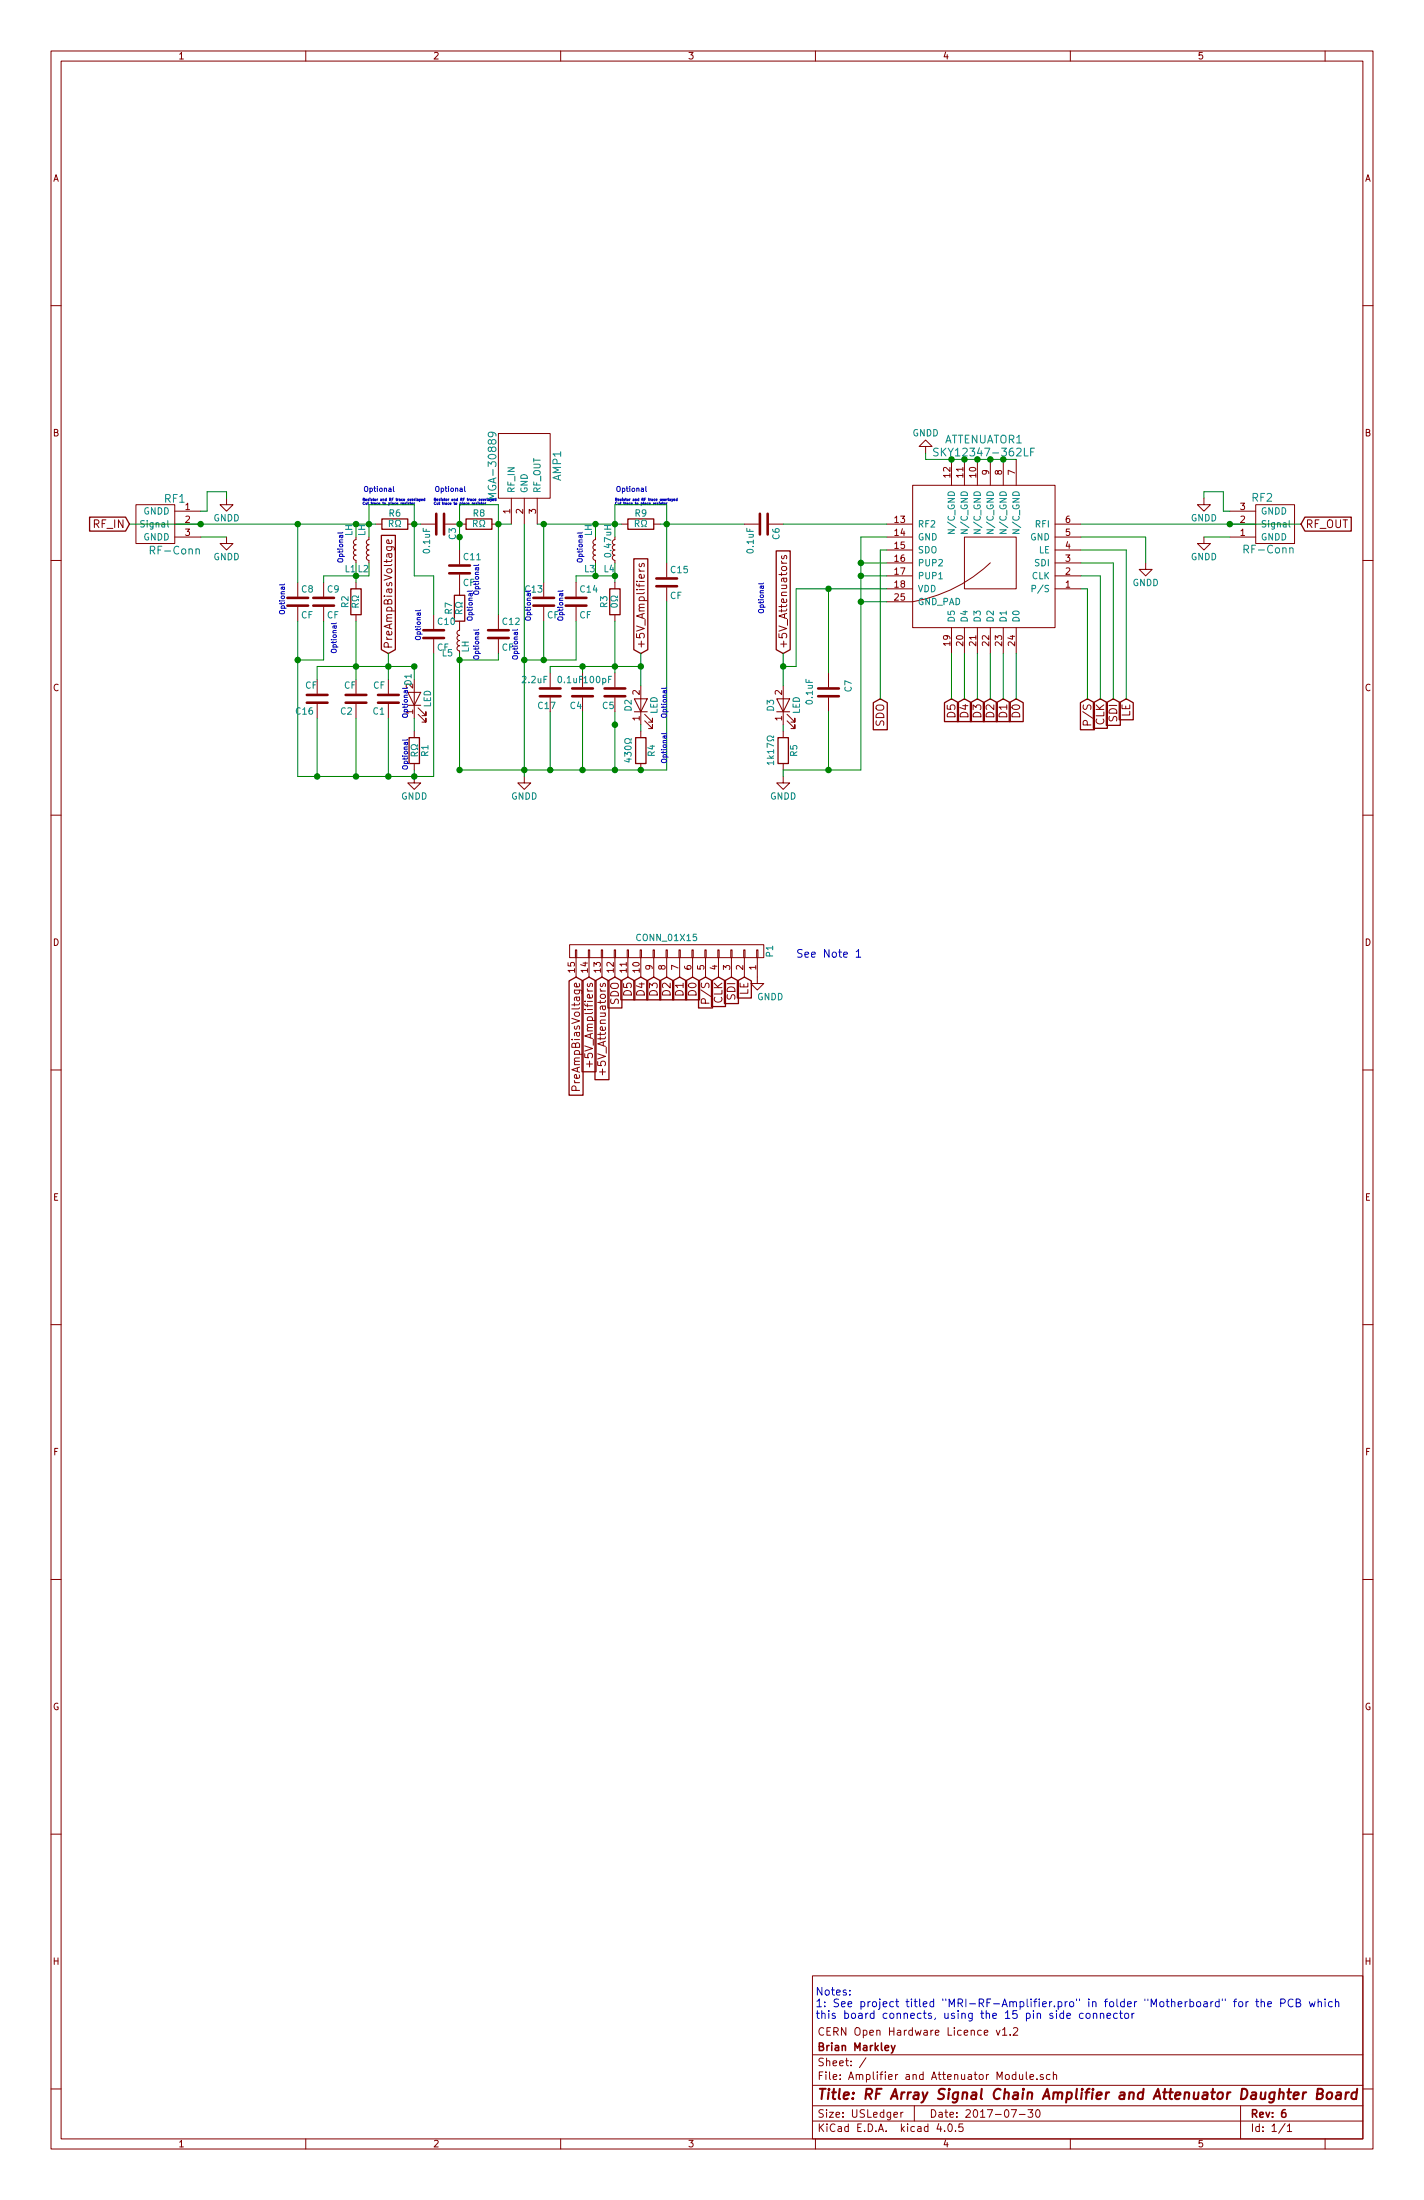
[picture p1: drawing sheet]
EESchema Schematic File Version 2
LIBS:power
LIBS:device
LIBS:transistors
LIBS:conn
LIBS:linear
LIBS:regul
LIBS:74xx
LIBS:cmos4000
LIBS:adc-dac
LIBS:memory
LIBS:xilinx
LIBS:microcontrollers
LIBS:dsp
LIBS:microchip
LIBS:analog_switches
LIBS:motorola
LIBS:texas
LIBS:intel
LIBS:audio
LIBS:interface
LIBS:digital-audio
LIBS:philips
LIBS:display
LIBS:cypress
LIBS:siliconi
LIBS:opto
LIBS:atmel
LIBS:contrib
LIBS:valves
LIBS:sky12347-362lf
LIBS:rf3376
LIBS:rf-conn
LIBS:Amplifier and Attenuator Module-cache
EELAYER 25 0
EELAYER END
$Descr USLedger 11000 17000 portrait
encoding utf-8
Sheet 1 1
Title "RF Array Signal Chain Amplifier and Attenuator Daughter Board"
Date "2017-07-30"
Rev "6"
Comp "Brian Markley"
Comment1 "CERN Open Hardware Licence v1.2"
Comment2 ""
Comment3 ""
Comment4 ""
$EndDescr
$Comp
L RF3376 AMP1
U 1 1
P 4050 3850
F 0 "AMP1" V 4300 4100 60  0000 C CNN
F 1 "MGA-30889" V 3800 4100 60  0000 C CNN
F 2 "TO_SOT_Packages_SMD:SOT89-3_Housing_Handsoldering" H 4050 3850 60  0001 C CNN
F 3 "" H 4050 3850 60  0001 C CNN
	1    4050 3850
	1    0    0    -1  
$EndComp
$Comp
L GNDD #PWR01
U 1 1
P 4050 6000
F 0 "#PWR01" H 4050 5750 50  0001 C CNN
F 1 "GNDD" H 4050 5850 50  0000 C CNN
F 2 "" H 4050 6000 50  0000 C CNN
F 3 "" H 4050 6000 50  0000 C CNN
	1    4050 6000
	1    0    0    -1  
$EndComp
$Comp
L C C6
U 1 1
P 5900 4050
F 0 "C6" H 5925 4150 50  0000 L CNN
F 1 "0.1uF" H 5925 3950 50  0000 L CNN
F 2 "Capacitors_SMD:C_1206_HandSoldering" H 5938 3900 50  0001 C CNN
F 3 "" H 5900 4050 50  0000 C CNN
	1    5900 4050
	0    1    1    0   
$EndComp
$Comp
L C C3
U 1 1
P 3400 4050
F 0 "C3" H 3425 4150 50  0000 L CNN
F 1 "0.1uF" H 3425 3950 50  0000 L CNN
F 2 "Capacitors_SMD:C_1206_HandSoldering" H 3438 3900 50  0001 C CNN
F 3 "" H 3400 4050 50  0000 C CNN
	1    3400 4050
	0    1    1    0   
$EndComp
Text GLabel 4950 5050 1    60   Input ~ 0
+5V_Amplifiers
$Comp
L SKY12347-362LF ATTENUATOR1
U 1 1
P 7650 4350
F 0 "ATTENUATOR1" H 7700 3400 60  0000 C CNN
F 1 "SKY12347-362LF" H 7700 3500 60  0000 C CNN
F 2 "Housings_DFN_QFN:QFN-24-1EP_4x4mm_Pitch0.5mm" H 7600 3600 60  0001 C CNN
F 3 "" H 7600 3600 60  0001 C CNN
	1    7650 4350
	-1   0    0    1   
$EndComp
$Comp
L GNDD #PWR02
U 1 1
P 6050 6000
F 0 "#PWR02" H 6050 5750 50  0001 C CNN
F 1 "GNDD" H 6050 5850 50  0000 C CNN
F 2 "" H 6050 6000 50  0000 C CNN
F 3 "" H 6050 6000 50  0000 C CNN
	1    6050 6000
	1    0    0    -1  
$EndComp
$Comp
L GNDD #PWR03
U 1 1
P 8850 4350
F 0 "#PWR03" H 8850 4100 50  0001 C CNN
F 1 "GNDD" H 8850 4200 50  0000 C CNN
F 2 "" H 8850 4350 50  0000 C CNN
F 3 "" H 8850 4350 50  0000 C CNN
	1    8850 4350
	1    0    0    -1  
$EndComp
$Comp
L C C7
U 1 1
P 6400 5350
F 0 "C7" V 6550 5350 50  0000 L CNN
F 1 "0.1uF" V 6250 5250 50  0000 L CNN
F 2 "Capacitors_SMD:C_1206_HandSoldering" H 6438 5200 50  0001 C CNN
F 3 "" H 6400 5350 50  0000 C CNN
	1    6400 5350
	1    0    0    -1  
$EndComp
Text GLabel 6050 5050 1    60   Input ~ 0
+5V_Attenuators
Text GLabel 8400 5400 3    60   Input ~ 0
P/S
Text GLabel 8500 5400 3    60   Input ~ 0
CLK
Text GLabel 8600 5400 3    60   Input ~ 0
SDI
Text GLabel 8700 5400 3    60   Input ~ 0
LE
Text GLabel 6800 5400 3    60   Input ~ 0
SDO
Text GLabel 3000 5050 1    60   Input ~ 0
PreAmpBiasVoltage
$Comp
L GNDD #PWR04
U 1 1
P 3200 6000
F 0 "#PWR04" H 3200 5750 50  0001 C CNN
F 1 "GNDD" H 3200 5850 50  0000 C CNN
F 2 "" H 3200 6000 50  0000 C CNN
F 3 "" H 3200 6000 50  0000 C CNN
	1    3200 6000
	1    0    0    -1  
$EndComp
$Comp
L GNDD #PWR05
U 1 1
P 7150 3500
F 0 "#PWR05" H 7150 3250 50  0001 C CNN
F 1 "GNDD" H 7150 3350 50  0000 C CNN
F 2 "" H 7150 3500 50  0000 C CNN
F 3 "" H 7150 3500 50  0000 C CNN
	1    7150 3500
	-1   0    0    1   
$EndComp
$Comp
L R R3
U 1 1
P 4750 4650
F 0 "R3" V 4830 4650 50  0000 C CNN
F 1 "0Ω" V 4750 4650 50  0000 C CNN
F 2 "Resistors_SMD:R_1206_HandSoldering" V 4680 4650 50  0001 C CNN
F 3 "" H 4750 4650 50  0000 C CNN
	1    4750 4650
	-1   0    0    1   
$EndComp
$Comp
L R R2
U 1 1
P 2750 4650
F 0 "R2" V 2830 4650 50  0000 C CNN
F 1 "RΩ" V 2750 4650 50  0000 C CNN
F 2 "Resistors_SMD:R_1206_HandSoldering" V 2680 4650 50  0001 C CNN
F 3 "" H 2750 4650 50  0000 C CNN
	1    2750 4650
	-1   0    0    1   
$EndComp
$Comp
L L_Small L4
U 1 1
P 4750 4250
F 0 "L4" H 4750 4400 50  0000 L CNN
F 1 "0.47uH" V 4800 4050 50  0000 L CNN
F 2 "User:Inductor" H 4750 4250 50  0001 C CNN
F 3 "" H 4750 4250 50  0000 C CNN
	1    4750 4250
	-1   0    0    1   
$EndComp
$Comp
L L_Small L3
U 1 1
P 4600 4250
F 0 "L3" H 4600 4400 50  0000 L CNN
F 1 "LH" V 4650 4050 50  0000 L CNN
F 2 "Resistors_SMD:R_0805_HandSoldering" H 4600 4250 50  0001 C CNN
F 3 "" H 4600 4250 50  0000 C CNN
	1    4600 4250
	-1   0    0    1   
$EndComp
$Comp
L L_Small L2
U 1 1
P 2850 4250
F 0 "L2" H 2850 4400 50  0000 L CNN
F 1 "LH" V 2900 4050 50  0000 L CNN
F 2 "User:Inductor" H 2850 4250 50  0001 C CNN
F 3 "" H 2850 4250 50  0000 C CNN
	1    2850 4250
	-1   0    0    1   
$EndComp
$Comp
L L_Small L1
U 1 1
P 2750 4250
F 0 "L1" H 2750 4400 50  0000 L CNN
F 1 "LH" V 2800 4050 50  0000 L CNN
F 2 "Resistors_SMD:R_0805_HandSoldering" H 2750 4250 50  0001 C CNN
F 3 "" H 2750 4250 50  0000 C CNN
	1    2750 4250
	-1   0    0    1   
$EndComp
$Comp
L R R1
U 1 1
P 3200 5800
F 0 "R1" V 3280 5800 50  0000 C CNN
F 1 "RΩ" V 3200 5800 50  0000 C CNN
F 2 "Resistors_SMD:R_1206_HandSoldering" V 3130 5800 50  0001 C CNN
F 3 "" H 3200 5800 50  0000 C CNN
	1    3200 5800
	1    0    0    -1  
$EndComp
$Comp
L R R4
U 1 1
P 4950 5800
F 0 "R4" V 5030 5800 50  0000 C CNN
F 1 "430Ω" V 4850 5800 50  0000 C CNN
F 2 "Resistors_SMD:R_1206_HandSoldering" V 4880 5800 50  0001 C CNN
F 3 "" H 4950 5800 50  0000 C CNN
	1    4950 5800
	1    0    0    -1  
$EndComp
Text GLabel 7850 5400 3    60   Input ~ 0
D0
Text GLabel 7750 5400 3    60   Input ~ 0
D1
Text GLabel 7650 5400 3    60   Input ~ 0
D2
Text GLabel 7550 5400 3    60   Input ~ 0
D3
Text GLabel 7450 5400 3    60   Input ~ 0
D4
Text GLabel 7350 5400 3    60   Input ~ 0
D5
$Comp
L C C2
U 1 1
P 2750 5400
F 0 "C2" H 2775 5500 50  0000 L CNN
F 1 "CF" H 2750 5300 50  0000 L CNN
F 2 "Capacitors_SMD:C_1206_HandSoldering" H 2788 5250 50  0001 C CNN
F 3 "" H 2750 5400 50  0000 C CNN
	1    2750 5400
	-1   0    0    1   
$EndComp
$Comp
L C C1
U 1 1
P 3000 5400
F 0 "C1" H 3025 5500 50  0000 L CNN
F 1 "CF" H 3025 5300 50  0000 L CNN
F 2 "Capacitors_SMD:C_1206_HandSoldering" H 3038 5250 50  0001 C CNN
F 3 "" H 3000 5400 50  0000 C CNN
	1    3000 5400
	-1   0    0    1   
$EndComp
Text GLabel 4550 7550 3    60   Input ~ 0
+5V_Amplifiers
Text GLabel 4650 7550 3    60   Input ~ 0
+5V_Attenuators
Text GLabel 5450 7550 3    60   Input ~ 0
P/S
Text GLabel 5550 7550 3    60   Input ~ 0
CLK
Text GLabel 5650 7550 3    60   Input ~ 0
SDI
Text GLabel 5750 7550 3    60   Input ~ 0
LE
Text GLabel 4750 7550 3    60   Input ~ 0
SDO
Text GLabel 4450 7550 3    60   Input ~ 0
PreAmpBiasVoltage
Text GLabel 5350 7550 3    60   Input ~ 0
D0
Text GLabel 5250 7550 3    60   Input ~ 0
D1
Text GLabel 5150 7550 3    60   Input ~ 0
D2
Text GLabel 5050 7550 3    60   Input ~ 0
D3
Text GLabel 4950 7550 3    60   Input ~ 0
D4
Text GLabel 4850 7550 3    60   Input ~ 0
D5
$Comp
L GNDD #PWR06
U 1 1
P 5850 7550
F 0 "#PWR06" H 5850 7300 50  0001 C CNN
F 1 "GNDD" H 5950 7400 50  0000 C CNN
F 2 "" H 5850 7550 50  0000 C CNN
F 3 "" H 5850 7550 50  0000 C CNN
	1    5850 7550
	1    0    0    -1  
$EndComp
$Comp
L CONN_01X15 P1
U 1 1
P 5150 7350
F 0 "P1" H 5150 8150 50  0000 C CNN
F 1 "CONN_01X15" V 5250 7350 50  0000 C CNN
F 2 "Pin_Headers:Pin_Header_Angled_1x15_Pitch2.54mm" H 5150 7350 50  0001 C CNN
F 3 "" H 5150 7350 50  0000 C CNN
	1    5150 7350
	0    1    -1   0   
$EndComp
$Comp
L LED D1
U 1 1
P 3200 5400
F 0 "D1" H 3350 5450 50  0000 C CNN
F 1 "LED" H 3200 5300 50  0000 C CNN
F 2 "LEDs:LED_1206" H 3200 5400 50  0001 C CNN
F 3 "" H 3200 5400 50  0000 C CNN
	1    3200 5400
	0    -1   -1   0   
$EndComp
$Comp
L LED D2
U 1 1
P 4950 5450
F 0 "D2" H 4950 5550 50  0000 C CNN
F 1 "LED" H 4950 5350 50  0000 C CNN
F 2 "LEDs:LED_1206" H 4950 5450 50  0001 C CNN
F 3 "" H 4950 5450 50  0000 C CNN
	1    4950 5450
	0    -1   -1   0   
$EndComp
$Comp
L LED D3
U 1 1
P 6050 5450
F 0 "D3" H 6050 5550 50  0000 C CNN
F 1 "LED" H 6050 5350 50  0000 C CNN
F 2 "LEDs:LED_1206" H 6050 5450 50  0001 C CNN
F 3 "" H 6050 5450 50  0000 C CNN
	1    6050 5450
	0    -1   -1   0   
$EndComp
$Comp
L RF-Conn RF1
U 1 1
P 1350 4050
F 0 "RF1" H 1350 4250 60  0000 C CNN
F 1 "RF-Conn" H 1350 3850 60  0000 C CNN
F 2 "User:SMAEdge" H 1550 4050 60  0001 C CNN
F 3 "" H 1550 4050 60  0001 C CNN
	1    1350 4050
	1    0    0    -1  
$EndComp
$Comp
L RF-Conn RF2
U 1 1
P 9700 4050
F 0 "RF2" H 9650 3850 60  0000 C CNN
F 1 "RF-Conn" H 9600 4250 60  0000 C CNN
F 2 "User:SMAEdge" H 9900 4050 60  0001 C CNN
F 3 "" H 9900 4050 60  0001 C CNN
	1    9700 4050
	-1   0    0    1   
$EndComp
$Comp
L GNDD #PWR07
U 1 1
P 9300 3850
F 0 "#PWR07" H 9300 3600 50  0001 C CNN
F 1 "GNDD" H 9300 3700 50  0000 C CNN
F 2 "" H 9300 3850 50  0000 C CNN
F 3 "" H 9300 3850 50  0000 C CNN
	1    9300 3850
	1    0    0    -1  
$EndComp
$Comp
L GNDD #PWR08
U 1 1
P 9300 4150
F 0 "#PWR08" H 9300 3900 50  0001 C CNN
F 1 "GNDD" H 9300 4000 50  0000 C CNN
F 2 "" H 9300 4150 50  0000 C CNN
F 3 "" H 9300 4150 50  0000 C CNN
	1    9300 4150
	1    0    0    -1  
$EndComp
$Comp
L GNDD #PWR09
U 1 1
P 1750 3850
F 0 "#PWR09" H 1750 3600 50  0001 C CNN
F 1 "GNDD" H 1750 3700 50  0000 C CNN
F 2 "" H 1750 3850 50  0000 C CNN
F 3 "" H 1750 3850 50  0000 C CNN
	1    1750 3850
	1    0    0    -1  
$EndComp
$Comp
L GNDD #PWR010
U 1 1
P 1750 4150
F 0 "#PWR010" H 1750 3900 50  0001 C CNN
F 1 "GNDD" H 1750 4000 50  0000 C CNN
F 2 "" H 1750 4150 50  0000 C CNN
F 3 "" H 1750 4150 50  0000 C CNN
	1    1750 4150
	1    0    0    -1  
$EndComp
$Comp
L L_Small L5
U 1 1
P 3550 4950
F 0 "L5" H 3600 5050 50  0000 L CNN
F 1 "LH" V 3500 4950 50  0000 L CNN
F 2 "Resistors_SMD:R_0805_HandSoldering" H 3550 4950 50  0001 C CNN
F 3 "" H 3550 4950 50  0000 C CNN
	1    3550 4950
	-1   0    0    1   
$EndComp
$Comp
L R R7
U 1 1
P 3550 4700
F 0 "R7" V 3630 4700 50  0000 C CNN
F 1 "RΩ" V 3550 4700 50  0000 C CNN
F 2 "Resistors_SMD:R_1206_HandSoldering" V 3480 4700 50  0001 C CNN
F 3 "" H 3550 4700 50  0000 C CNN
	1    3550 4700
	-1   0    0    1   
$EndComp
$Comp
L C C11
U 1 1
P 3550 4400
F 0 "C11" H 3575 4500 50  0000 L CNN
F 1 "CF" H 3575 4300 50  0000 L CNN
F 2 "Capacitors_SMD:C_1206_HandSoldering" H 3588 4250 50  0001 C CNN
F 3 "" H 3550 4400 50  0000 C CNN
	1    3550 4400
	1    0    0    -1  
$EndComp
$Comp
L R R8
U 1 1
P 3700 4050
F 0 "R8" V 3780 4050 50  0000 C CNN
F 1 "RΩ" V 3700 4050 50  0000 C CNN
F 2 "Resistors_SMD:R_1206_HandSoldering" V 3630 4050 50  0001 C CNN
F 3 "" H 3700 4050 50  0000 C CNN
	1    3700 4050
	0    -1   -1   0   
$EndComp
Text Notes 3350 3900 0    20   ~ 0
Resistor and RF trace overlayed\nCut trace to place resistor
$Comp
L C C12
U 1 1
P 3850 4900
F 0 "C12" H 3875 5000 50  0000 L CNN
F 1 "CF" H 3875 4800 50  0000 L CNN
F 2 "Capacitors_SMD:C_1206_HandSoldering" H 3888 4750 50  0001 C CNN
F 3 "" H 3850 4900 50  0000 C CNN
	1    3850 4900
	1    0    0    -1  
$EndComp
$Comp
L C C13
U 1 1
P 4200 4650
F 0 "C13" H 4050 4750 50  0000 L CNN
F 1 "CF" H 4225 4550 50  0000 L CNN
F 2 "Capacitors_SMD:C_1206_HandSoldering" H 4238 4500 50  0001 C CNN
F 3 "" H 4200 4650 50  0000 C CNN
	1    4200 4650
	1    0    0    -1  
$EndComp
$Comp
L C C4
U 1 1
P 4500 5350
F 0 "C4" H 4400 5250 50  0000 L CNN
F 1 "0.1uF" H 4300 5450 50  0000 L CNN
F 2 "Capacitors_SMD:C_1206_HandSoldering" H 4538 5200 50  0001 C CNN
F 3 "" H 4500 5350 50  0000 C CNN
	1    4500 5350
	1    0    0    -1  
$EndComp
$Comp
L C C5
U 1 1
P 4750 5350
F 0 "C5" H 4650 5250 50  0000 L CNN
F 1 "100pF" H 4500 5450 50  0000 L CNN
F 2 "Capacitors_SMD:C_1206_HandSoldering" H 4788 5200 50  0001 C CNN
F 3 "" H 4750 5350 50  0000 C CNN
	1    4750 5350
	1    0    0    -1  
$EndComp
$Comp
L R R5
U 1 1
P 6050 5800
F 0 "R5" V 6130 5800 50  0000 C CNN
F 1 "1k17Ω" V 5950 5800 50  0000 C CNN
F 2 "Resistors_SMD:R_1206_HandSoldering" V 5980 5800 50  0001 C CNN
F 3 "" H 6050 5800 50  0000 C CNN
	1    6050 5800
	1    0    0    -1  
$EndComp
$Comp
L R R9
U 1 1
P 4950 4050
F 0 "R9" V 5030 4050 50  0000 C CNN
F 1 "RΩ" V 4950 4050 50  0000 C CNN
F 2 "Resistors_SMD:R_1206_HandSoldering" V 4880 4050 50  0001 C CNN
F 3 "" H 4950 4050 50  0000 C CNN
	1    4950 4050
	0    -1   -1   0   
$EndComp
$Comp
L C C15
U 1 1
P 5150 4500
F 0 "C15" H 5175 4600 50  0000 L CNN
F 1 "CF" H 5175 4400 50  0000 L CNN
F 2 "Capacitors_SMD:C_1206_HandSoldering" H 5188 4350 50  0001 C CNN
F 3 "" H 5150 4500 50  0000 C CNN
	1    5150 4500
	1    0    0    -1  
$EndComp
Text Notes 4750 3900 0    20   ~ 0
Resistor and RF trace overlayed\nCut trace to place resistor
$Comp
L C C14
U 1 1
P 4450 4650
F 0 "C14" H 4475 4750 50  0000 L CNN
F 1 "CF" H 4475 4550 50  0000 L CNN
F 2 "Capacitors_SMD:C_1206_HandSoldering" H 4488 4500 50  0001 C CNN
F 3 "" H 4450 4650 50  0000 C CNN
	1    4450 4650
	1    0    0    -1  
$EndComp
$Comp
L R R6
U 1 1
P 3050 4050
F 0 "R6" V 3130 4050 50  0000 C CNN
F 1 "RΩ" V 3050 4050 50  0000 C CNN
F 2 "Resistors_SMD:R_1206_HandSoldering" V 2980 4050 50  0001 C CNN
F 3 "" H 3050 4050 50  0000 C CNN
	1    3050 4050
	0    -1   -1   0   
$EndComp
Text Notes 2800 3900 0    20   ~ 0
Resistor and RF trace overlayed\nCut trace to place resistor
$Comp
L C C9
U 1 1
P 2500 4650
F 0 "C9" H 2525 4750 50  0000 L CNN
F 1 "CF" H 2525 4550 50  0000 L CNN
F 2 "Capacitors_SMD:C_1206_HandSoldering" H 2538 4500 50  0001 C CNN
F 3 "" H 2500 4650 50  0000 C CNN
	1    2500 4650
	1    0    0    -1  
$EndComp
$Comp
L C C10
U 1 1
P 3350 4900
F 0 "C10" H 3375 5000 50  0000 L CNN
F 1 "CF" H 3375 4800 50  0000 L CNN
F 2 "Capacitors_SMD:C_1206_HandSoldering" H 3388 4750 50  0001 C CNN
F 3 "" H 3350 4900 50  0000 C CNN
	1    3350 4900
	1    0    0    -1  
$EndComp
$Comp
L C C8
U 1 1
P 2300 4650
F 0 "C8" H 2325 4750 50  0000 L CNN
F 1 "CF" H 2325 4550 50  0000 L CNN
F 2 "Capacitors_SMD:C_1206_HandSoldering" H 2338 4500 50  0001 C CNN
F 3 "" H 2300 4650 50  0000 C CNN
	1    2300 4650
	1    0    0    -1  
$EndComp
Wire Wire Line
	6400 5500 6400 5950
Connection ~ 6400 5950
Wire Wire Line
	6650 5950 6050 5950
Wire Wire Line
	6400 4550 6400 5200
Connection ~ 6050 5150
Wire Wire Line
	6150 5150 6150 4550
Wire Wire Line
	6050 5050 6050 5300
Wire Wire Line
	6050 5950 6050 6000
Wire Wire Line
	6050 5600 6050 5650
Wire Wire Line
	3550 5950 5150 5950
Wire Wire Line
	4250 5150 4950 5150
Wire Wire Line
	2450 5150 3200 5150
Connection ~ 3550 5100
Wire Wire Line
	3550 5100 3850 5100
Wire Wire Line
	4050 4050 4050 6000
Connection ~ 3200 5150
Wire Wire Line
	3000 5050 3000 5250
Connection ~ 2750 5150
Connection ~ 4750 5150
Wire Wire Line
	4250 5150 4250 5200
Wire Wire Line
	4750 4800 4750 5200
Connection ~ 4750 5600
Wire Wire Line
	4250 5500 4250 5950
Wire Wire Line
	4750 5500 4750 5950
Wire Wire Line
	4950 5050 4950 5300
Wire Wire Line
	1750 3800 1750 3850
Wire Wire Line
	1600 3800 1750 3800
Connection ~ 4200 4050
Wire Wire Line
	4200 4500 4200 4050
Connection ~ 3550 4050
Wire Wire Line
	3850 3900 3550 3900
Wire Wire Line
	3850 3900 3850 4750
Connection ~ 3550 4150
Wire Wire Line
	3950 4050 3850 4050
Wire Wire Line
	3550 3900 3550 4250
Wire Wire Line
	9500 4150 9300 4150
Wire Wire Line
	9300 3800 9300 3850
Wire Wire Line
	9450 3800 9300 3800
Wire Wire Line
	9450 3950 9450 3800
Wire Wire Line
	9500 3950 9450 3950
Wire Wire Line
	1750 4150 1550 4150
Wire Wire Line
	1600 3950 1600 3800
Wire Wire Line
	1550 3950 1600 3950
Connection ~ 3000 5150
Wire Wire Line
	2300 6000 3350 6000
Wire Wire Line
	2750 5550 2750 6000
Wire Wire Line
	3000 5550 3000 6000
Wire Wire Line
	7850 5050 7850 5400
Wire Wire Line
	7750 5050 7750 5400
Wire Wire Line
	7650 5050 7650 5400
Wire Wire Line
	7550 5050 7550 5400
Wire Wire Line
	7450 5050 7450 5400
Wire Wire Line
	7350 5050 7350 5400
Wire Wire Line
	6800 5400 6800 4250
Wire Wire Line
	8400 4550 8400 5400
Wire Wire Line
	8500 4450 8500 5400
Wire Wire Line
	8600 4350 8600 5400
Wire Wire Line
	8700 4250 8700 5400
Connection ~ 4600 4050
Wire Wire Line
	4600 4050 4600 4150
Connection ~ 4750 4450
Wire Wire Line
	4450 4450 4750 4450
Wire Wire Line
	4600 4350 4600 4450
Wire Wire Line
	4750 4350 4750 4500
Wire Wire Line
	4750 3900 4750 4150
Wire Wire Line
	3200 5650 3200 5550
Wire Wire Line
	3200 6000 3200 5950
Wire Wire Line
	6800 4250 6850 4250
Wire Wire Line
	8850 4150 8850 4350
Wire Wire Line
	8350 4150 8850 4150
Wire Wire Line
	8400 4550 8350 4550
Wire Wire Line
	8500 4450 8350 4450
Wire Wire Line
	8600 4350 8350 4350
Wire Wire Line
	4950 5600 4950 5650
Connection ~ 4950 5150
Connection ~ 7350 3550
Wire Wire Line
	7150 3550 7150 3500
Connection ~ 7450 3550
Connection ~ 7550 3550
Connection ~ 7650 3550
Connection ~ 7750 3550
Wire Wire Line
	7150 3550 7850 3550
Wire Wire Line
	6150 4550 6850 4550
Connection ~ 6650 4350
Wire Wire Line
	6850 4350 6650 4350
Connection ~ 6650 4450
Wire Wire Line
	6650 4450 6850 4450
Wire Wire Line
	8700 4250 8350 4250
Wire Wire Line
	6650 4150 6650 5950
Wire Wire Line
	6650 4150 6850 4150
Wire Wire Line
	8350 4050 10050 4050
Wire Wire Line
	6850 4050 6050 4050
Wire Wire Line
	4150 4050 4800 4050
Connection ~ 4750 4050
Wire Wire Line
	6150 5150 6050 5150
Connection ~ 3850 4050
Wire Wire Line
	3850 5100 3850 5050
Wire Wire Line
	5100 4050 5750 4050
Wire Wire Line
	4750 3900 5150 3900
Wire Wire Line
	5150 3900 5150 4350
Connection ~ 5150 4050
Connection ~ 4050 5950
Connection ~ 3550 5950
Wire Wire Line
	3550 5050 3550 5950
Connection ~ 4750 5950
Wire Wire Line
	5150 5950 5150 4650
Connection ~ 4950 5950
Wire Wire Line
	4450 4450 4450 4500
Connection ~ 4600 4450
Wire Wire Line
	4450 4800 4450 5100
Wire Wire Line
	4450 5100 4050 5100
Connection ~ 4050 5100
Connection ~ 3000 6000
Wire Wire Line
	3350 4450 3350 4750
Wire Wire Line
	3350 6000 3350 5050
Connection ~ 3200 6000
Wire Wire Line
	2750 4800 2750 5250
Wire Wire Line
	2750 4350 2750 4500
Wire Wire Line
	2850 4450 2850 4350
Wire Wire Line
	2500 4450 2850 4450
Connection ~ 2750 4450
Wire Wire Line
	2750 4050 2750 4150
Wire Wire Line
	1000 4050 2900 4050
Wire Wire Line
	2850 3900 2850 4150
Connection ~ 2750 4050
Wire Wire Line
	3250 4050 3200 4050
Wire Wire Line
	3200 3900 3200 4450
Wire Wire Line
	3200 3900 2850 3900
Connection ~ 2850 4050
Connection ~ 3200 4050
Wire Wire Line
	3200 4450 3350 4450
Wire Wire Line
	3200 5150 3200 5250
Wire Wire Line
	2300 4050 2300 4500
Wire Wire Line
	2300 4800 2300 6000
Wire Wire Line
	2500 4800 2500 5100
Wire Wire Line
	2500 5100 2300 5100
Connection ~ 2300 5100
Wire Wire Line
	2500 4500 2500 4450
Connection ~ 2300 4050
Wire Wire Line
	6850 4650 6650 4650
Connection ~ 6650 4650
Connection ~ 6400 4550
Text GLabel 1000 4050 0    60   Input ~ 0
RF_IN
Connection ~ 1550 4050
Text GLabel 10050 4050 2    60   Input ~ 0
RF_OUT
Connection ~ 9500 4050
Text Notes 6150 7400 0    60   ~ 0
See Note 1
Text Notes 6300 15600 0    60   ~ 0
Notes:\n1: See project titled "MRI-RF-Amplifier.pro" in folder "Motherboard" for the PCB which \nthis board connects, using the 15 pin side connector
Text Notes 2650 4350 1    39   ~ 0
Optional
Text Notes 4500 4350 1    39   ~ 0
Optional
Text Notes 2200 4750 1    39   ~ 0
Optional
Text Notes 2600 5050 1    39   ~ 0
Optional
Text Notes 4100 4800 1    39   ~ 0
Optional
Text Notes 4350 4800 1    39   ~ 0
Optional
Text Notes 5150 5550 1    39   ~ 0
Optional
Text Notes 3150 5950 1    39   ~ 0
Optional
Text Notes 4000 5100 1    39   ~ 0
Optional
Text Notes 3700 4600 1    39   ~ 0
Optional
Text Notes 3250 4950 1    39   ~ 0
Optional
Text Notes 3650 4800 1    39   ~ 0
Optional
Text Notes 3700 5100 1    39   ~ 0
Optional
Text Notes 3150 5550 1    39   ~ 0
Optional
Text Notes 5150 5900 1    39   ~ 0
Optional
Text Notes 3050 3800 2    39   ~ 0
Optional
Text Notes 3600 3800 2    39   ~ 0
Optional
Text Notes 5000 3800 2    39   ~ 0
Optional
Text Notes 5900 4500 3    39   ~ 0
Optional
$Comp
L C C16
U 1 1
P 2450 5400
F 0 "C16" H 2475 5500 50  0000 L CNN
F 1 "CF" H 2450 5300 50  0000 L CNN
F 2 "Capacitors_SMD:C_1206_HandSoldering" H 2488 5250 50  0001 C CNN
F 3 "" H 2450 5400 50  0000 C CNN
	1    2450 5400
	-1   0    0    1   
$EndComp
Wire Wire Line
	2450 5250 2450 5150
Wire Wire Line
	2450 5550 2450 6000
$Comp
L C C17
U 1 1
P 4250 5350
F 0 "C17" H 4150 5250 50  0000 L CNN
F 1 "2.2uF" H 4025 5450 50  0000 L CNN
F 2 "Capacitors_SMD:C_1206_HandSoldering" H 4288 5200 50  0001 C CNN
F 3 "" H 4250 5350 50  0000 C CNN
	1    4250 5350
	1    0    0    -1  
$EndComp
Connection ~ 4250 5950
Wire Wire Line
	4500 5500 4500 5950
Connection ~ 4500 5950
Wire Wire Line
	4500 5200 4500 5150
Connection ~ 4500 5150
Connection ~ 2750 6000
Connection ~ 2450 6000
Wire Wire Line
	4200 4800 4200 5100
Connection ~ 4200 5100
$EndSCHEMATC
